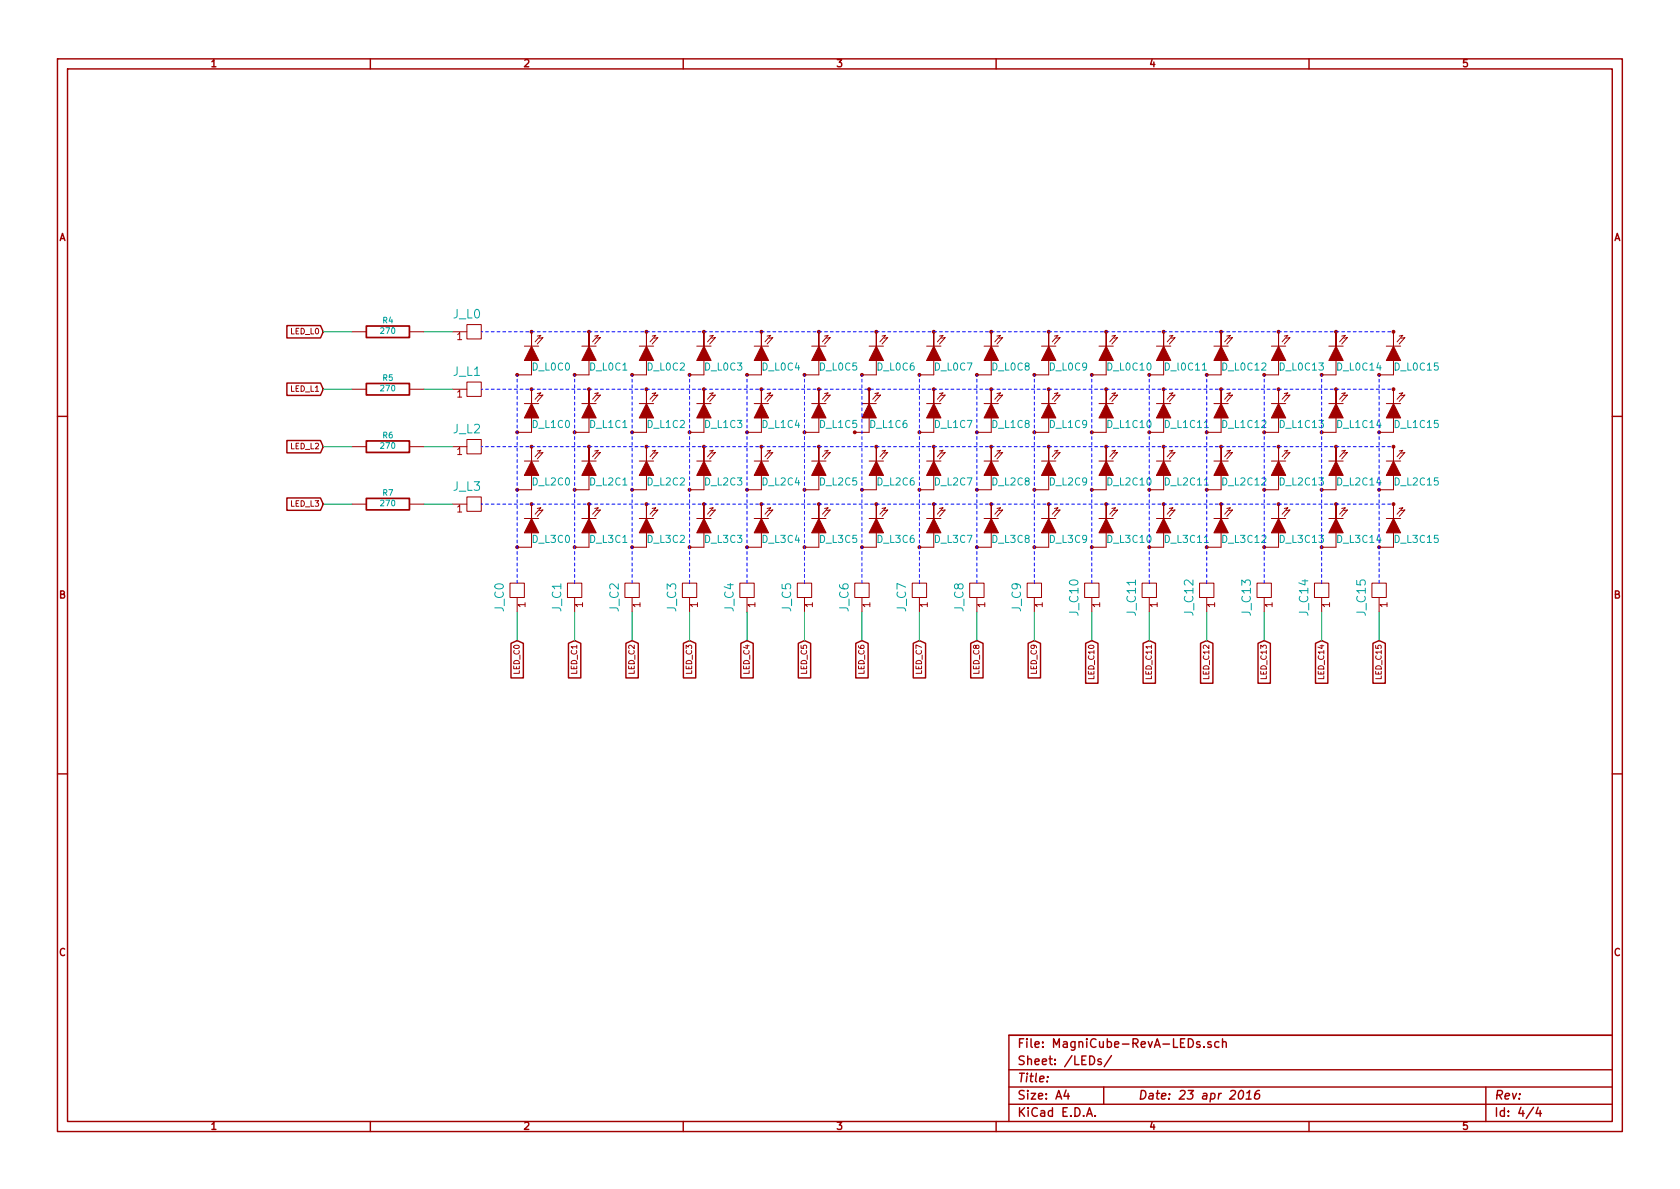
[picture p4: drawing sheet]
EESchema Schematic File Version 2
LIBS:MagniCube
LIBS:MagniCube-RevA-cache
EELAYER 27 0
EELAYER END
$Descr A4 11693 8268
encoding utf-8
Sheet 4 4
Title ""
Date "23 apr 2016"
Rev ""
Comp ""
Comment1 ""
Comment2 ""
Comment3 ""
Comment4 ""
$EndDescr
Text GLabel 2250 2300 0    39   Input ~ 0
LED_L0
Text GLabel 2250 2700 0    39   Input ~ 0
LED_L1
Text GLabel 2250 3100 0    39   Input ~ 0
LED_L2
Text GLabel 2250 3500 0    39   Input ~ 0
LED_L3
Text GLabel 3600 4450 3    39   Input ~ 0
LED_C0
Text GLabel 4000 4450 3    39   Input ~ 0
LED_C1
Text GLabel 4400 4450 3    39   Input ~ 0
LED_C2
Text GLabel 4800 4450 3    39   Input ~ 0
LED_C3
Text GLabel 5200 4450 3    39   Input ~ 0
LED_C4
Text GLabel 5600 4450 3    39   Input ~ 0
LED_C5
Text GLabel 6000 4450 3    39   Input ~ 0
LED_C6
Text GLabel 6400 4450 3    39   Input ~ 0
LED_C7
Text GLabel 6800 4450 3    39   Input ~ 0
LED_C8
Text GLabel 7200 4450 3    39   Input ~ 0
LED_C9
Text GLabel 7600 4450 3    39   Input ~ 0
LED_C10
Text GLabel 8000 4450 3    39   Input ~ 0
LED_C11
Text GLabel 8400 4450 3    39   Input ~ 0
LED_C12
Text GLabel 8800 4450 3    39   Input ~ 0
LED_C13
Text GLabel 9200 4450 3    39   Input ~ 0
LED_C14
Text GLabel 9600 4450 3    39   Input ~ 0
LED_C15
$Comp
L R R4
U 1 1
P 2700 2300
F 0 "R4" V 2780 2300 40  0000 C CNN
F 1 "270" V 2707 2301 40  0000 C CNN
F 2 "~" V 2630 2300 30  0000 C CNN
F 3 "~" H 2700 2300 30  0000 C CNN
	1    2700 2300
	0    -1   -1   0   
$EndComp
$Comp
L R R5
U 1 1
P 2700 2700
F 0 "R5" V 2780 2700 40  0000 C CNN
F 1 "270" V 2707 2701 40  0000 C CNN
F 2 "~" V 2630 2700 30  0000 C CNN
F 3 "~" H 2700 2700 30  0000 C CNN
	1    2700 2700
	0    -1   -1   0   
$EndComp
$Comp
L R R6
U 1 1
P 2700 3100
F 0 "R6" V 2780 3100 40  0000 C CNN
F 1 "270" V 2707 3101 40  0000 C CNN
F 2 "~" V 2630 3100 30  0000 C CNN
F 3 "~" H 2700 3100 30  0000 C CNN
	1    2700 3100
	0    -1   -1   0   
$EndComp
$Comp
L R R7
U 1 1
P 2700 3500
F 0 "R7" V 2780 3500 40  0000 C CNN
F 1 "270" V 2707 3501 40  0000 C CNN
F 2 "~" V 2630 3500 30  0000 C CNN
F 3 "~" H 2700 3500 30  0000 C CNN
	1    2700 3500
	0    -1   -1   0   
$EndComp
$Comp
L HEADER_1 J_L0
U 1 1
P 3250 2300
F 0 "J_L0" H 3250 2450 60  0000 C TNN
F 1 "Level 0" H 3250 2150 60  0001 C CNN
F 2 "~" H 3250 2300 60  0000 C CNN
F 3 "~" H 3250 2300 60  0000 C CNN
	1    3250 2300
	1    0    0    -1  
$EndComp
$Comp
L HEADER_1 J_C0
U 1 1
P 3600 4150
F 0 "J_C0" H 3600 4300 60  0000 C TNN
F 1 "Column 0" H 3600 4000 60  0001 C CNN
F 2 "~" H 3600 4150 60  0000 C CNN
F 3 "~" H 3600 4150 60  0000 C CNN
	1    3600 4150
	0    -1   -1   0   
$EndComp
$Comp
L CUBE_LED D_L0C2
U 1 1
P 4500 2450
F 0 "D_L0C2" H 4500 2350 50  0000 L CNN
F 1 "CUBE_LED" H 4550 2450 50  0001 L CNN
F 2 "~" V 4500 2450 60  0000 C CNN
F 3 "~" V 4500 2450 60  0000 C CNN
	1    4500 2450
	1    0    0    -1  
$EndComp
$Comp
L CUBE_LED D_L0C3
U 1 1
P 4900 2450
F 0 "D_L0C3" H 4900 2350 50  0000 L CNN
F 1 "CUBE_LED" H 4950 2450 50  0001 L CNN
F 2 "~" V 4900 2450 60  0000 C CNN
F 3 "~" V 4900 2450 60  0000 C CNN
	1    4900 2450
	1    0    0    -1  
$EndComp
$Comp
L CUBE_LED D_L0C0
U 1 1
P 3700 2450
F 0 "D_L0C0" H 3700 2350 50  0000 L CNN
F 1 "CUBE_LED" H 3750 2450 50  0001 L CNN
F 2 "~" V 3700 2450 60  0000 C CNN
F 3 "~" V 3700 2450 60  0000 C CNN
	1    3700 2450
	1    0    0    -1  
$EndComp
$Comp
L CUBE_LED D_L0C1
U 1 1
P 4100 2450
F 0 "D_L0C1" H 4100 2350 50  0000 L CNN
F 1 "CUBE_LED" H 4150 2450 50  0001 L CNN
F 2 "~" V 4100 2450 60  0000 C CNN
F 3 "~" V 4100 2450 60  0000 C CNN
	1    4100 2450
	1    0    0    -1  
$EndComp
$Comp
L CUBE_LED D_L0C6
U 1 1
P 6100 2450
F 0 "D_L0C6" H 6100 2350 50  0000 L CNN
F 1 "CUBE_LED" H 6150 2450 50  0001 L CNN
F 2 "~" V 6100 2450 60  0000 C CNN
F 3 "~" V 6100 2450 60  0000 C CNN
	1    6100 2450
	1    0    0    -1  
$EndComp
$Comp
L CUBE_LED D_L0C7
U 1 1
P 6500 2450
F 0 "D_L0C7" H 6500 2350 50  0000 L CNN
F 1 "CUBE_LED" H 6550 2450 50  0001 L CNN
F 2 "~" V 6500 2450 60  0000 C CNN
F 3 "~" V 6500 2450 60  0000 C CNN
	1    6500 2450
	1    0    0    -1  
$EndComp
$Comp
L CUBE_LED D_L0C4
U 1 1
P 5300 2450
F 0 "D_L0C4" H 5300 2350 50  0000 L CNN
F 1 "CUBE_LED" H 5350 2450 50  0001 L CNN
F 2 "~" V 5300 2450 60  0000 C CNN
F 3 "~" V 5300 2450 60  0000 C CNN
	1    5300 2450
	1    0    0    -1  
$EndComp
$Comp
L CUBE_LED D_L0C5
U 1 1
P 5700 2450
F 0 "D_L0C5" H 5700 2350 50  0000 L CNN
F 1 "CUBE_LED" H 5750 2450 50  0001 L CNN
F 2 "~" V 5700 2450 60  0000 C CNN
F 3 "~" V 5700 2450 60  0000 C CNN
	1    5700 2450
	1    0    0    -1  
$EndComp
$Comp
L CUBE_LED D_L0C10
U 1 1
P 7700 2450
F 0 "D_L0C10" H 7700 2350 50  0000 L CNN
F 1 "CUBE_LED" H 7750 2450 50  0001 L CNN
F 2 "~" V 7700 2450 60  0000 C CNN
F 3 "~" V 7700 2450 60  0000 C CNN
	1    7700 2450
	1    0    0    -1  
$EndComp
$Comp
L CUBE_LED D_l0C11
U 1 1
P 8100 2450
F 0 "D_l0C11" H 8100 2350 50  0000 L CNN
F 1 "CUBE_LED" H 8150 2450 50  0001 L CNN
F 2 "~" V 8100 2450 60  0000 C CNN
F 3 "~" V 8100 2450 60  0000 C CNN
	1    8100 2450
	1    0    0    -1  
$EndComp
$Comp
L CUBE_LED D_L0C8
U 1 1
P 6900 2450
F 0 "D_L0C8" H 6900 2350 50  0000 L CNN
F 1 "CUBE_LED" H 6950 2450 50  0001 L CNN
F 2 "~" V 6900 2450 60  0000 C CNN
F 3 "~" V 6900 2450 60  0000 C CNN
	1    6900 2450
	1    0    0    -1  
$EndComp
$Comp
L CUBE_LED D_L0C9
U 1 1
P 7300 2450
F 0 "D_L0C9" H 7300 2350 50  0000 L CNN
F 1 "CUBE_LED" H 7350 2450 50  0001 L CNN
F 2 "~" V 7300 2450 60  0000 C CNN
F 3 "~" V 7300 2450 60  0000 C CNN
	1    7300 2450
	1    0    0    -1  
$EndComp
$Comp
L CUBE_LED D_L0C14
U 1 1
P 9300 2450
F 0 "D_L0C14" H 9300 2350 50  0000 L CNN
F 1 "CUBE_LED" H 9350 2450 50  0001 L CNN
F 2 "~" V 9300 2450 60  0000 C CNN
F 3 "~" V 9300 2450 60  0000 C CNN
	1    9300 2450
	1    0    0    -1  
$EndComp
$Comp
L CUBE_LED D_L0C15
U 1 1
P 9700 2450
F 0 "D_L0C15" H 9700 2350 50  0000 L CNN
F 1 "CUBE_LED" H 9750 2450 50  0001 L CNN
F 2 "~" V 9700 2450 60  0000 C CNN
F 3 "~" V 9700 2450 60  0000 C CNN
	1    9700 2450
	1    0    0    -1  
$EndComp
$Comp
L CUBE_LED D_L0C12
U 1 1
P 8500 2450
F 0 "D_L0C12" H 8500 2350 50  0000 L CNN
F 1 "CUBE_LED" H 8550 2450 50  0001 L CNN
F 2 "~" V 8500 2450 60  0000 C CNN
F 3 "~" V 8500 2450 60  0000 C CNN
	1    8500 2450
	1    0    0    -1  
$EndComp
$Comp
L CUBE_LED D_L0C13
U 1 1
P 8900 2450
F 0 "D_L0C13" H 8900 2350 50  0000 L CNN
F 1 "CUBE_LED" H 8950 2450 50  0001 L CNN
F 2 "~" V 8900 2450 60  0000 C CNN
F 3 "~" V 8900 2450 60  0000 C CNN
	1    8900 2450
	1    0    0    -1  
$EndComp
$Comp
L HEADER_1 J_L1
U 1 1
P 3250 2700
F 0 "J_L1" H 3250 2850 60  0000 C TNN
F 1 "Level 1" H 3250 2550 60  0001 C CNN
F 2 "~" H 3250 2700 60  0000 C CNN
F 3 "~" H 3250 2700 60  0000 C CNN
	1    3250 2700
	1    0    0    -1  
$EndComp
$Comp
L HEADER_1 J_L2
U 1 1
P 3250 3100
F 0 "J_L2" H 3250 3250 60  0000 C TNN
F 1 "Level 2" H 3250 2950 60  0001 C CNN
F 2 "~" H 3250 3100 60  0000 C CNN
F 3 "~" H 3250 3100 60  0000 C CNN
	1    3250 3100
	1    0    0    -1  
$EndComp
$Comp
L HEADER_1 J_L3
U 1 1
P 3250 3500
F 0 "J_L3" H 3250 3650 60  0000 C TNN
F 1 "Level 3" H 3250 3350 60  0001 C CNN
F 2 "~" H 3250 3500 60  0000 C CNN
F 3 "~" H 3250 3500 60  0000 C CNN
	1    3250 3500
	1    0    0    -1  
$EndComp
$Comp
L HEADER_1 J_C1
U 1 1
P 4000 4150
F 0 "J_C1" H 4000 4300 60  0000 C TNN
F 1 "Column 1" H 4000 4000 60  0001 C CNN
F 2 "~" H 4000 4150 60  0000 C CNN
F 3 "~" H 4000 4150 60  0000 C CNN
	1    4000 4150
	0    -1   -1   0   
$EndComp
$Comp
L HEADER_1 J_C3
U 1 1
P 4800 4150
F 0 "J_C3" H 4800 4300 60  0000 C TNN
F 1 "Column 3" H 4800 4000 60  0001 C CNN
F 2 "~" H 4800 4150 60  0000 C CNN
F 3 "~" H 4800 4150 60  0000 C CNN
	1    4800 4150
	0    -1   -1   0   
$EndComp
$Comp
L HEADER_1 J_C4
U 1 1
P 5200 4150
F 0 "J_C4" H 5200 4300 60  0000 C TNN
F 1 "Column 4" H 5200 4000 60  0001 C CNN
F 2 "~" H 5200 4150 60  0000 C CNN
F 3 "~" H 5200 4150 60  0000 C CNN
	1    5200 4150
	0    -1   -1   0   
$EndComp
$Comp
L HEADER_1 J_C5
U 1 1
P 5600 4150
F 0 "J_C5" H 5600 4300 60  0000 C TNN
F 1 "Column 5" H 5600 4000 60  0001 C CNN
F 2 "~" H 5600 4150 60  0000 C CNN
F 3 "~" H 5600 4150 60  0000 C CNN
	1    5600 4150
	0    -1   -1   0   
$EndComp
$Comp
L HEADER_1 J_C6
U 1 1
P 6000 4150
F 0 "J_C6" H 6000 4300 60  0000 C TNN
F 1 "Column 6" H 6000 4000 60  0001 C CNN
F 2 "~" H 6000 4150 60  0000 C CNN
F 3 "~" H 6000 4150 60  0000 C CNN
	1    6000 4150
	0    -1   -1   0   
$EndComp
$Comp
L HEADER_1 J_C7
U 1 1
P 6400 4150
F 0 "J_C7" H 6400 4300 60  0000 C TNN
F 1 "Column 7" H 6400 4000 60  0001 C CNN
F 2 "~" H 6400 4150 60  0000 C CNN
F 3 "~" H 6400 4150 60  0000 C CNN
	1    6400 4150
	0    -1   -1   0   
$EndComp
$Comp
L HEADER_1 J_C8
U 1 1
P 6800 4150
F 0 "J_C8" H 6800 4300 60  0000 C TNN
F 1 "Column 8" H 6800 4000 60  0001 C CNN
F 2 "~" H 6800 4150 60  0000 C CNN
F 3 "~" H 6800 4150 60  0000 C CNN
	1    6800 4150
	0    -1   -1   0   
$EndComp
$Comp
L HEADER_1 J_C9
U 1 1
P 7200 4150
F 0 "J_C9" H 7200 4300 60  0000 C TNN
F 1 "Column 9" H 7200 4000 60  0001 C CNN
F 2 "~" H 7200 4150 60  0000 C CNN
F 3 "~" H 7200 4150 60  0000 C CNN
	1    7200 4150
	0    -1   -1   0   
$EndComp
$Comp
L HEADER_1 J_C10
U 1 1
P 7600 4150
F 0 "J_C10" H 7600 4300 60  0000 C TNN
F 1 "Column 10" H 7600 4000 60  0001 C CNN
F 2 "~" H 7600 4150 60  0000 C CNN
F 3 "~" H 7600 4150 60  0000 C CNN
	1    7600 4150
	0    -1   -1   0   
$EndComp
$Comp
L HEADER_1 J_C11
U 1 1
P 8000 4150
F 0 "J_C11" H 8000 4300 60  0000 C TNN
F 1 "Column 11" H 8000 4000 60  0001 C CNN
F 2 "~" H 8000 4150 60  0000 C CNN
F 3 "~" H 8000 4150 60  0000 C CNN
	1    8000 4150
	0    -1   -1   0   
$EndComp
$Comp
L HEADER_1 J_C12
U 1 1
P 8400 4150
F 0 "J_C12" H 8400 4300 60  0000 C TNN
F 1 "Column 12" H 8400 4000 60  0001 C CNN
F 2 "~" H 8400 4150 60  0000 C CNN
F 3 "~" H 8400 4150 60  0000 C CNN
	1    8400 4150
	0    -1   -1   0   
$EndComp
$Comp
L HEADER_1 J_C13
U 1 1
P 8800 4150
F 0 "J_C13" H 8800 4300 60  0000 C TNN
F 1 "Column 13" H 8800 4000 60  0001 C CNN
F 2 "~" H 8800 4150 60  0000 C CNN
F 3 "~" H 8800 4150 60  0000 C CNN
	1    8800 4150
	0    -1   -1   0   
$EndComp
$Comp
L HEADER_1 J_C14
U 1 1
P 9200 4150
F 0 "J_C14" H 9200 4300 60  0000 C TNN
F 1 "Column 14" H 9200 4000 60  0001 C CNN
F 2 "~" H 9200 4150 60  0000 C CNN
F 3 "~" H 9200 4150 60  0000 C CNN
	1    9200 4150
	0    -1   -1   0   
$EndComp
$Comp
L HEADER_1 J_C15
U 1 1
P 9600 4150
F 0 "J_C15" H 9600 4300 60  0000 C TNN
F 1 "Column 15" H 9600 4000 60  0001 C CNN
F 2 "~" H 9600 4150 60  0000 C CNN
F 3 "~" H 9600 4150 60  0000 C CNN
	1    9600 4150
	0    -1   -1   0   
$EndComp
$Comp
L HEADER_1 J_C2
U 1 1
P 4400 4150
F 0 "J_C2" H 4400 4300 60  0000 C TNN
F 1 "Column 2" H 4400 4000 60  0001 C CNN
F 2 "~" H 4400 4150 60  0000 C CNN
F 3 "~" H 4400 4150 60  0000 C CNN
	1    4400 4150
	0    -1   -1   0   
$EndComp
$Comp
L CUBE_LED D_L1C0
U 1 1
P 3700 2850
F 0 "D_L1C0" H 3700 2750 50  0000 L CNN
F 1 "CUBE_LED" H 3750 2850 50  0001 L CNN
F 2 "~" V 3700 2850 60  0000 C CNN
F 3 "~" V 3700 2850 60  0000 C CNN
	1    3700 2850
	1    0    0    -1  
$EndComp
$Comp
L CUBE_LED D_L1C1
U 1 1
P 4100 2850
F 0 "D_L1C1" H 4100 2750 50  0000 L CNN
F 1 "CUBE_LED" H 4150 2850 50  0001 L CNN
F 2 "~" V 4100 2850 60  0000 C CNN
F 3 "~" V 4100 2850 60  0000 C CNN
	1    4100 2850
	1    0    0    -1  
$EndComp
$Comp
L CUBE_LED D_L1C2
U 1 1
P 4500 2850
F 0 "D_L1C2" H 4500 2750 50  0000 L CNN
F 1 "CUBE_LED" H 4550 2850 50  0001 L CNN
F 2 "~" V 4500 2850 60  0000 C CNN
F 3 "~" V 4500 2850 60  0000 C CNN
	1    4500 2850
	1    0    0    -1  
$EndComp
$Comp
L CUBE_LED D_L1C3
U 1 1
P 4900 2850
F 0 "D_L1C3" H 4900 2750 50  0000 L CNN
F 1 "CUBE_LED" H 4950 2850 50  0001 L CNN
F 2 "~" V 4900 2850 60  0000 C CNN
F 3 "~" V 4900 2850 60  0000 C CNN
	1    4900 2850
	1    0    0    -1  
$EndComp
$Comp
L CUBE_LED D_L1C4
U 1 1
P 5300 2850
F 0 "D_L1C4" H 5300 2750 50  0000 L CNN
F 1 "CUBE_LED" H 5350 2850 50  0001 L CNN
F 2 "~" V 5300 2850 60  0000 C CNN
F 3 "~" V 5300 2850 60  0000 C CNN
	1    5300 2850
	1    0    0    -1  
$EndComp
$Comp
L CUBE_LED D_L1C5
U 1 1
P 5700 2850
F 0 "D_L1C5" H 5700 2750 50  0000 L CNN
F 1 "CUBE_LED" H 5750 2850 50  0001 L CNN
F 2 "~" V 5700 2850 60  0000 C CNN
F 3 "~" V 5700 2850 60  0000 C CNN
	1    5700 2850
	1    0    0    -1  
$EndComp
$Comp
L CUBE_LED D_L1C6
U 1 1
P 6050 2850
F 0 "D_L1C6" H 6050 2750 50  0000 L CNN
F 1 "CUBE_LED" H 6100 2850 50  0001 L CNN
F 2 "~" V 6050 2850 60  0000 C CNN
F 3 "~" V 6050 2850 60  0000 C CNN
	1    6050 2850
	1    0    0    -1  
$EndComp
$Comp
L CUBE_LED D_L1C7
U 1 1
P 6500 2850
F 0 "D_L1C7" H 6500 2750 50  0000 L CNN
F 1 "CUBE_LED" H 6550 2850 50  0001 L CNN
F 2 "~" V 6500 2850 60  0000 C CNN
F 3 "~" V 6500 2850 60  0000 C CNN
	1    6500 2850
	1    0    0    -1  
$EndComp
$Comp
L CUBE_LED D_L1C8
U 1 1
P 6900 2850
F 0 "D_L1C8" H 6900 2750 50  0000 L CNN
F 1 "CUBE_LED" H 6950 2850 50  0001 L CNN
F 2 "~" V 6900 2850 60  0000 C CNN
F 3 "~" V 6900 2850 60  0000 C CNN
	1    6900 2850
	1    0    0    -1  
$EndComp
$Comp
L CUBE_LED D_L1C9
U 1 1
P 7300 2850
F 0 "D_L1C9" H 7300 2750 50  0000 L CNN
F 1 "CUBE_LED" H 7350 2850 50  0001 L CNN
F 2 "~" V 7300 2850 60  0000 C CNN
F 3 "~" V 7300 2850 60  0000 C CNN
	1    7300 2850
	1    0    0    -1  
$EndComp
$Comp
L CUBE_LED D_L1C10
U 1 1
P 7700 2850
F 0 "D_L1C10" H 7700 2750 50  0000 L CNN
F 1 "CUBE_LED" H 7750 2850 50  0001 L CNN
F 2 "~" V 7700 2850 60  0000 C CNN
F 3 "~" V 7700 2850 60  0000 C CNN
	1    7700 2850
	1    0    0    -1  
$EndComp
$Comp
L CUBE_LED D_L1C11
U 1 1
P 8100 2850
F 0 "D_L1C11" H 8100 2750 50  0000 L CNN
F 1 "CUBE_LED" H 8150 2850 50  0001 L CNN
F 2 "~" V 8100 2850 60  0000 C CNN
F 3 "~" V 8100 2850 60  0000 C CNN
	1    8100 2850
	1    0    0    -1  
$EndComp
$Comp
L CUBE_LED D_L1C12
U 1 1
P 8500 2850
F 0 "D_L1C12" H 8500 2750 50  0000 L CNN
F 1 "CUBE_LED" H 8550 2850 50  0001 L CNN
F 2 "~" V 8500 2850 60  0000 C CNN
F 3 "~" V 8500 2850 60  0000 C CNN
	1    8500 2850
	1    0    0    -1  
$EndComp
$Comp
L CUBE_LED D_L1C13
U 1 1
P 8900 2850
F 0 "D_L1C13" H 8900 2750 50  0000 L CNN
F 1 "CUBE_LED" H 8950 2850 50  0001 L CNN
F 2 "~" V 8900 2850 60  0000 C CNN
F 3 "~" V 8900 2850 60  0000 C CNN
	1    8900 2850
	1    0    0    -1  
$EndComp
$Comp
L CUBE_LED D_L1C14
U 1 1
P 9300 2850
F 0 "D_L1C14" H 9300 2750 50  0000 L CNN
F 1 "CUBE_LED" H 9350 2850 50  0001 L CNN
F 2 "~" V 9300 2850 60  0000 C CNN
F 3 "~" V 9300 2850 60  0000 C CNN
	1    9300 2850
	1    0    0    -1  
$EndComp
$Comp
L CUBE_LED D_L1C15
U 1 1
P 9700 2850
F 0 "D_L1C15" H 9700 2750 50  0000 L CNN
F 1 "CUBE_LED" H 9750 2850 50  0001 L CNN
F 2 "~" V 9700 2850 60  0000 C CNN
F 3 "~" V 9700 2850 60  0000 C CNN
	1    9700 2850
	1    0    0    -1  
$EndComp
$Comp
L CUBE_LED D_L2C0
U 1 1
P 3700 3250
F 0 "D_L2C0" H 3700 3150 50  0000 L CNN
F 1 "CUBE_LED" H 3750 3250 50  0001 L CNN
F 2 "~" V 3700 3250 60  0000 C CNN
F 3 "~" V 3700 3250 60  0000 C CNN
	1    3700 3250
	1    0    0    -1  
$EndComp
$Comp
L CUBE_LED D_L3C0
U 1 1
P 3700 3650
F 0 "D_L3C0" H 3700 3550 50  0000 L CNN
F 1 "CUBE_LED" H 3750 3650 50  0001 L CNN
F 2 "~" V 3700 3650 60  0000 C CNN
F 3 "~" V 3700 3650 60  0000 C CNN
	1    3700 3650
	1    0    0    -1  
$EndComp
$Comp
L CUBE_LED D_L2C1
U 1 1
P 4100 3250
F 0 "D_L2C1" H 4100 3150 50  0000 L CNN
F 1 "CUBE_LED" H 4150 3250 50  0001 L CNN
F 2 "~" V 4100 3250 60  0000 C CNN
F 3 "~" V 4100 3250 60  0000 C CNN
	1    4100 3250
	1    0    0    -1  
$EndComp
$Comp
L CUBE_LED D_L3C1
U 1 1
P 4100 3650
F 0 "D_L3C1" H 4100 3550 50  0000 L CNN
F 1 "CUBE_LED" H 4150 3650 50  0001 L CNN
F 2 "~" V 4100 3650 60  0000 C CNN
F 3 "~" V 4100 3650 60  0000 C CNN
	1    4100 3650
	1    0    0    -1  
$EndComp
$Comp
L CUBE_LED D_L2C2
U 1 1
P 4500 3250
F 0 "D_L2C2" H 4500 3150 50  0000 L CNN
F 1 "CUBE_LED" H 4550 3250 50  0001 L CNN
F 2 "~" V 4500 3250 60  0000 C CNN
F 3 "~" V 4500 3250 60  0000 C CNN
	1    4500 3250
	1    0    0    -1  
$EndComp
$Comp
L CUBE_LED D_L3C2
U 1 1
P 4500 3650
F 0 "D_L3C2" H 4500 3550 50  0000 L CNN
F 1 "CUBE_LED" H 4550 3650 50  0001 L CNN
F 2 "~" V 4500 3650 60  0000 C CNN
F 3 "~" V 4500 3650 60  0000 C CNN
	1    4500 3650
	1    0    0    -1  
$EndComp
$Comp
L CUBE_LED D_L2C3
U 1 1
P 4900 3250
F 0 "D_L2C3" H 4900 3150 50  0000 L CNN
F 1 "CUBE_LED" H 4950 3250 50  0001 L CNN
F 2 "~" V 4900 3250 60  0000 C CNN
F 3 "~" V 4900 3250 60  0000 C CNN
	1    4900 3250
	1    0    0    -1  
$EndComp
$Comp
L CUBE_LED D_L3C3
U 1 1
P 4900 3650
F 0 "D_L3C3" H 4900 3550 50  0000 L CNN
F 1 "CUBE_LED" H 4950 3650 50  0001 L CNN
F 2 "~" V 4900 3650 60  0000 C CNN
F 3 "~" V 4900 3650 60  0000 C CNN
	1    4900 3650
	1    0    0    -1  
$EndComp
$Comp
L CUBE_LED D_L2C4
U 1 1
P 5300 3250
F 0 "D_L2C4" H 5300 3150 50  0000 L CNN
F 1 "CUBE_LED" H 5350 3250 50  0001 L CNN
F 2 "~" V 5300 3250 60  0000 C CNN
F 3 "~" V 5300 3250 60  0000 C CNN
	1    5300 3250
	1    0    0    -1  
$EndComp
$Comp
L CUBE_LED D_L3C4
U 1 1
P 5300 3650
F 0 "D_L3C4" H 5300 3550 50  0000 L CNN
F 1 "CUBE_LED" H 5350 3650 50  0001 L CNN
F 2 "~" V 5300 3650 60  0000 C CNN
F 3 "~" V 5300 3650 60  0000 C CNN
	1    5300 3650
	1    0    0    -1  
$EndComp
$Comp
L CUBE_LED D_L2C5
U 1 1
P 5700 3250
F 0 "D_L2C5" H 5700 3150 50  0000 L CNN
F 1 "CUBE_LED" H 5750 3250 50  0001 L CNN
F 2 "~" V 5700 3250 60  0000 C CNN
F 3 "~" V 5700 3250 60  0000 C CNN
	1    5700 3250
	1    0    0    -1  
$EndComp
$Comp
L CUBE_LED D_L3C5
U 1 1
P 5700 3650
F 0 "D_L3C5" H 5700 3550 50  0000 L CNN
F 1 "CUBE_LED" H 5750 3650 50  0001 L CNN
F 2 "~" V 5700 3650 60  0000 C CNN
F 3 "~" V 5700 3650 60  0000 C CNN
	1    5700 3650
	1    0    0    -1  
$EndComp
$Comp
L CUBE_LED D_L2C6
U 1 1
P 6100 3250
F 0 "D_L2C6" H 6100 3150 50  0000 L CNN
F 1 "CUBE_LED" H 6150 3250 50  0001 L CNN
F 2 "~" V 6100 3250 60  0000 C CNN
F 3 "~" V 6100 3250 60  0000 C CNN
	1    6100 3250
	1    0    0    -1  
$EndComp
$Comp
L CUBE_LED D_L3C6
U 1 1
P 6100 3650
F 0 "D_L3C6" H 6100 3550 50  0000 L CNN
F 1 "CUBE_LED" H 6150 3650 50  0001 L CNN
F 2 "~" V 6100 3650 60  0000 C CNN
F 3 "~" V 6100 3650 60  0000 C CNN
	1    6100 3650
	1    0    0    -1  
$EndComp
$Comp
L CUBE_LED D_L2C7
U 1 1
P 6500 3250
F 0 "D_L2C7" H 6500 3150 50  0000 L CNN
F 1 "CUBE_LED" H 6550 3250 50  0001 L CNN
F 2 "~" V 6500 3250 60  0000 C CNN
F 3 "~" V 6500 3250 60  0000 C CNN
	1    6500 3250
	1    0    0    -1  
$EndComp
$Comp
L CUBE_LED D_L3C7
U 1 1
P 6500 3650
F 0 "D_L3C7" H 6500 3550 50  0000 L CNN
F 1 "CUBE_LED" H 6550 3650 50  0001 L CNN
F 2 "~" V 6500 3650 60  0000 C CNN
F 3 "~" V 6500 3650 60  0000 C CNN
	1    6500 3650
	1    0    0    -1  
$EndComp
$Comp
L CUBE_LED D_L2C8
U 1 1
P 6900 3250
F 0 "D_L2C8" H 6900 3150 50  0000 L CNN
F 1 "CUBE_LED" H 6950 3250 50  0001 L CNN
F 2 "~" V 6900 3250 60  0000 C CNN
F 3 "~" V 6900 3250 60  0000 C CNN
	1    6900 3250
	1    0    0    -1  
$EndComp
$Comp
L CUBE_LED D_L3C8
U 1 1
P 6900 3650
F 0 "D_L3C8" H 6900 3550 50  0000 L CNN
F 1 "CUBE_LED" H 6950 3650 50  0001 L CNN
F 2 "~" V 6900 3650 60  0000 C CNN
F 3 "~" V 6900 3650 60  0000 C CNN
	1    6900 3650
	1    0    0    -1  
$EndComp
$Comp
L CUBE_LED D_L2C9
U 1 1
P 7300 3250
F 0 "D_L2C9" H 7300 3150 50  0000 L CNN
F 1 "CUBE_LED" H 7350 3250 50  0001 L CNN
F 2 "~" V 7300 3250 60  0000 C CNN
F 3 "~" V 7300 3250 60  0000 C CNN
	1    7300 3250
	1    0    0    -1  
$EndComp
$Comp
L CUBE_LED D_L3C9
U 1 1
P 7300 3650
F 0 "D_L3C9" H 7300 3550 50  0000 L CNN
F 1 "CUBE_LED" H 7350 3650 50  0001 L CNN
F 2 "~" V 7300 3650 60  0000 C CNN
F 3 "~" V 7300 3650 60  0000 C CNN
	1    7300 3650
	1    0    0    -1  
$EndComp
$Comp
L CUBE_LED D_L2C10
U 1 1
P 7700 3250
F 0 "D_L2C10" H 7700 3150 50  0000 L CNN
F 1 "CUBE_LED" H 7750 3250 50  0001 L CNN
F 2 "~" V 7700 3250 60  0000 C CNN
F 3 "~" V 7700 3250 60  0000 C CNN
	1    7700 3250
	1    0    0    -1  
$EndComp
$Comp
L CUBE_LED D_L3C10
U 1 1
P 7700 3650
F 0 "D_L3C10" H 7700 3550 50  0000 L CNN
F 1 "CUBE_LED" H 7750 3650 50  0001 L CNN
F 2 "~" V 7700 3650 60  0000 C CNN
F 3 "~" V 7700 3650 60  0000 C CNN
	1    7700 3650
	1    0    0    -1  
$EndComp
$Comp
L CUBE_LED D_L2C11
U 1 1
P 8100 3250
F 0 "D_L2C11" H 8100 3150 50  0000 L CNN
F 1 "CUBE_LED" H 8150 3250 50  0001 L CNN
F 2 "~" V 8100 3250 60  0000 C CNN
F 3 "~" V 8100 3250 60  0000 C CNN
	1    8100 3250
	1    0    0    -1  
$EndComp
$Comp
L CUBE_LED D_L3C11
U 1 1
P 8100 3650
F 0 "D_L3C11" H 8100 3550 50  0000 L CNN
F 1 "CUBE_LED" H 8150 3650 50  0001 L CNN
F 2 "~" V 8100 3650 60  0000 C CNN
F 3 "~" V 8100 3650 60  0000 C CNN
	1    8100 3650
	1    0    0    -1  
$EndComp
$Comp
L CUBE_LED D_L2C12
U 1 1
P 8500 3250
F 0 "D_L2C12" H 8500 3150 50  0000 L CNN
F 1 "CUBE_LED" H 8550 3250 50  0001 L CNN
F 2 "~" V 8500 3250 60  0000 C CNN
F 3 "~" V 8500 3250 60  0000 C CNN
	1    8500 3250
	1    0    0    -1  
$EndComp
$Comp
L CUBE_LED D_L3C12
U 1 1
P 8500 3650
F 0 "D_L3C12" H 8500 3550 50  0000 L CNN
F 1 "CUBE_LED" H 8550 3650 50  0001 L CNN
F 2 "~" V 8500 3650 60  0000 C CNN
F 3 "~" V 8500 3650 60  0000 C CNN
	1    8500 3650
	1    0    0    -1  
$EndComp
$Comp
L CUBE_LED D_L2C13
U 1 1
P 8900 3250
F 0 "D_L2C13" H 8900 3150 50  0000 L CNN
F 1 "CUBE_LED" H 8950 3250 50  0001 L CNN
F 2 "~" V 8900 3250 60  0000 C CNN
F 3 "~" V 8900 3250 60  0000 C CNN
	1    8900 3250
	1    0    0    -1  
$EndComp
$Comp
L CUBE_LED D_L3C13
U 1 1
P 8900 3650
F 0 "D_L3C13" H 8900 3550 50  0000 L CNN
F 1 "CUBE_LED" H 8950 3650 50  0001 L CNN
F 2 "~" V 8900 3650 60  0000 C CNN
F 3 "~" V 8900 3650 60  0000 C CNN
	1    8900 3650
	1    0    0    -1  
$EndComp
$Comp
L CUBE_LED D_L2C14
U 1 1
P 9300 3250
F 0 "D_L2C14" H 9300 3150 50  0000 L CNN
F 1 "CUBE_LED" H 9350 3250 50  0001 L CNN
F 2 "~" V 9300 3250 60  0000 C CNN
F 3 "~" V 9300 3250 60  0000 C CNN
	1    9300 3250
	1    0    0    -1  
$EndComp
$Comp
L CUBE_LED D_L3C14
U 1 1
P 9300 3650
F 0 "D_L3C14" H 9300 3550 50  0000 L CNN
F 1 "CUBE_LED" H 9350 3650 50  0001 L CNN
F 2 "~" V 9300 3650 60  0000 C CNN
F 3 "~" V 9300 3650 60  0000 C CNN
	1    9300 3650
	1    0    0    -1  
$EndComp
$Comp
L CUBE_LED D_L2C15
U 1 1
P 9700 3250
F 0 "D_L2C15" H 9700 3150 50  0000 L CNN
F 1 "CUBE_LED" H 9750 3250 50  0001 L CNN
F 2 "~" V 9700 3250 60  0000 C CNN
F 3 "~" V 9700 3250 60  0000 C CNN
	1    9700 3250
	1    0    0    -1  
$EndComp
$Comp
L CUBE_LED D_L3C15
U 1 1
P 9700 3650
F 0 "D_L3C15" H 9700 3550 50  0000 L CNN
F 1 "CUBE_LED" H 9750 3650 50  0001 L CNN
F 2 "~" V 9700 3650 60  0000 C CNN
F 3 "~" V 9700 3650 60  0000 C CNN
	1    9700 3650
	1    0    0    -1  
$EndComp
Wire Notes Line
	3350 2300 9700 2300
Wire Notes Line
	3350 2700 9700 2700
Wire Notes Line
	3350 3100 9700 3100
Wire Notes Line
	3350 3500 9700 3500
Wire Notes Line
	3600 2600 3600 4050
Wire Notes Line
	4000 2600 4000 4050
Wire Notes Line
	4400 2600 4400 4050
Wire Notes Line
	4800 2600 4800 4050
Wire Notes Line
	5200 2600 5200 4050
Wire Notes Line
	5600 2600 5600 4050
Wire Notes Line
	6000 2600 6000 4050
Wire Notes Line
	6400 2600 6400 4050
Wire Notes Line
	6800 2600 6800 4050
Wire Notes Line
	7200 2600 7200 4050
Wire Notes Line
	7600 2600 7600 4050
Wire Notes Line
	8000 2600 8000 4050
Wire Notes Line
	8400 2600 8400 4050
Wire Notes Line
	8800 2600 8800 4050
Wire Notes Line
	9200 2600 9200 4050
Wire Notes Line
	9600 2600 9600 4050
Wire Wire Line
	2250 2300 2450 2300
Wire Wire Line
	2250 2700 2450 2700
Wire Wire Line
	2250 3100 2450 3100
Wire Wire Line
	2250 3500 2450 3500
Wire Wire Line
	2950 2300 3150 2300
Wire Wire Line
	2950 2700 3150 2700
Wire Wire Line
	2950 3100 3150 3100
Wire Wire Line
	2950 3500 3150 3500
Wire Wire Line
	3600 4250 3600 4450
Wire Wire Line
	4000 4250 4000 4450
Wire Wire Line
	4400 4250 4400 4450
Wire Wire Line
	4800 4250 4800 4450
Wire Wire Line
	5200 4250 5200 4450
Wire Wire Line
	5600 4250 5600 4450
Wire Wire Line
	6000 4250 6000 4450
Wire Wire Line
	6400 4250 6400 4450
Wire Wire Line
	6800 4250 6800 4450
Wire Wire Line
	7200 4250 7200 4450
Wire Wire Line
	7600 4250 7600 4450
Wire Wire Line
	8000 4250 8000 4450
Wire Wire Line
	8400 4250 8400 4450
Wire Wire Line
	8800 4250 8800 4450
Wire Wire Line
	9200 4250 9200 4450
Wire Wire Line
	9600 4250 9600 4450
$EndSCHEMATC
